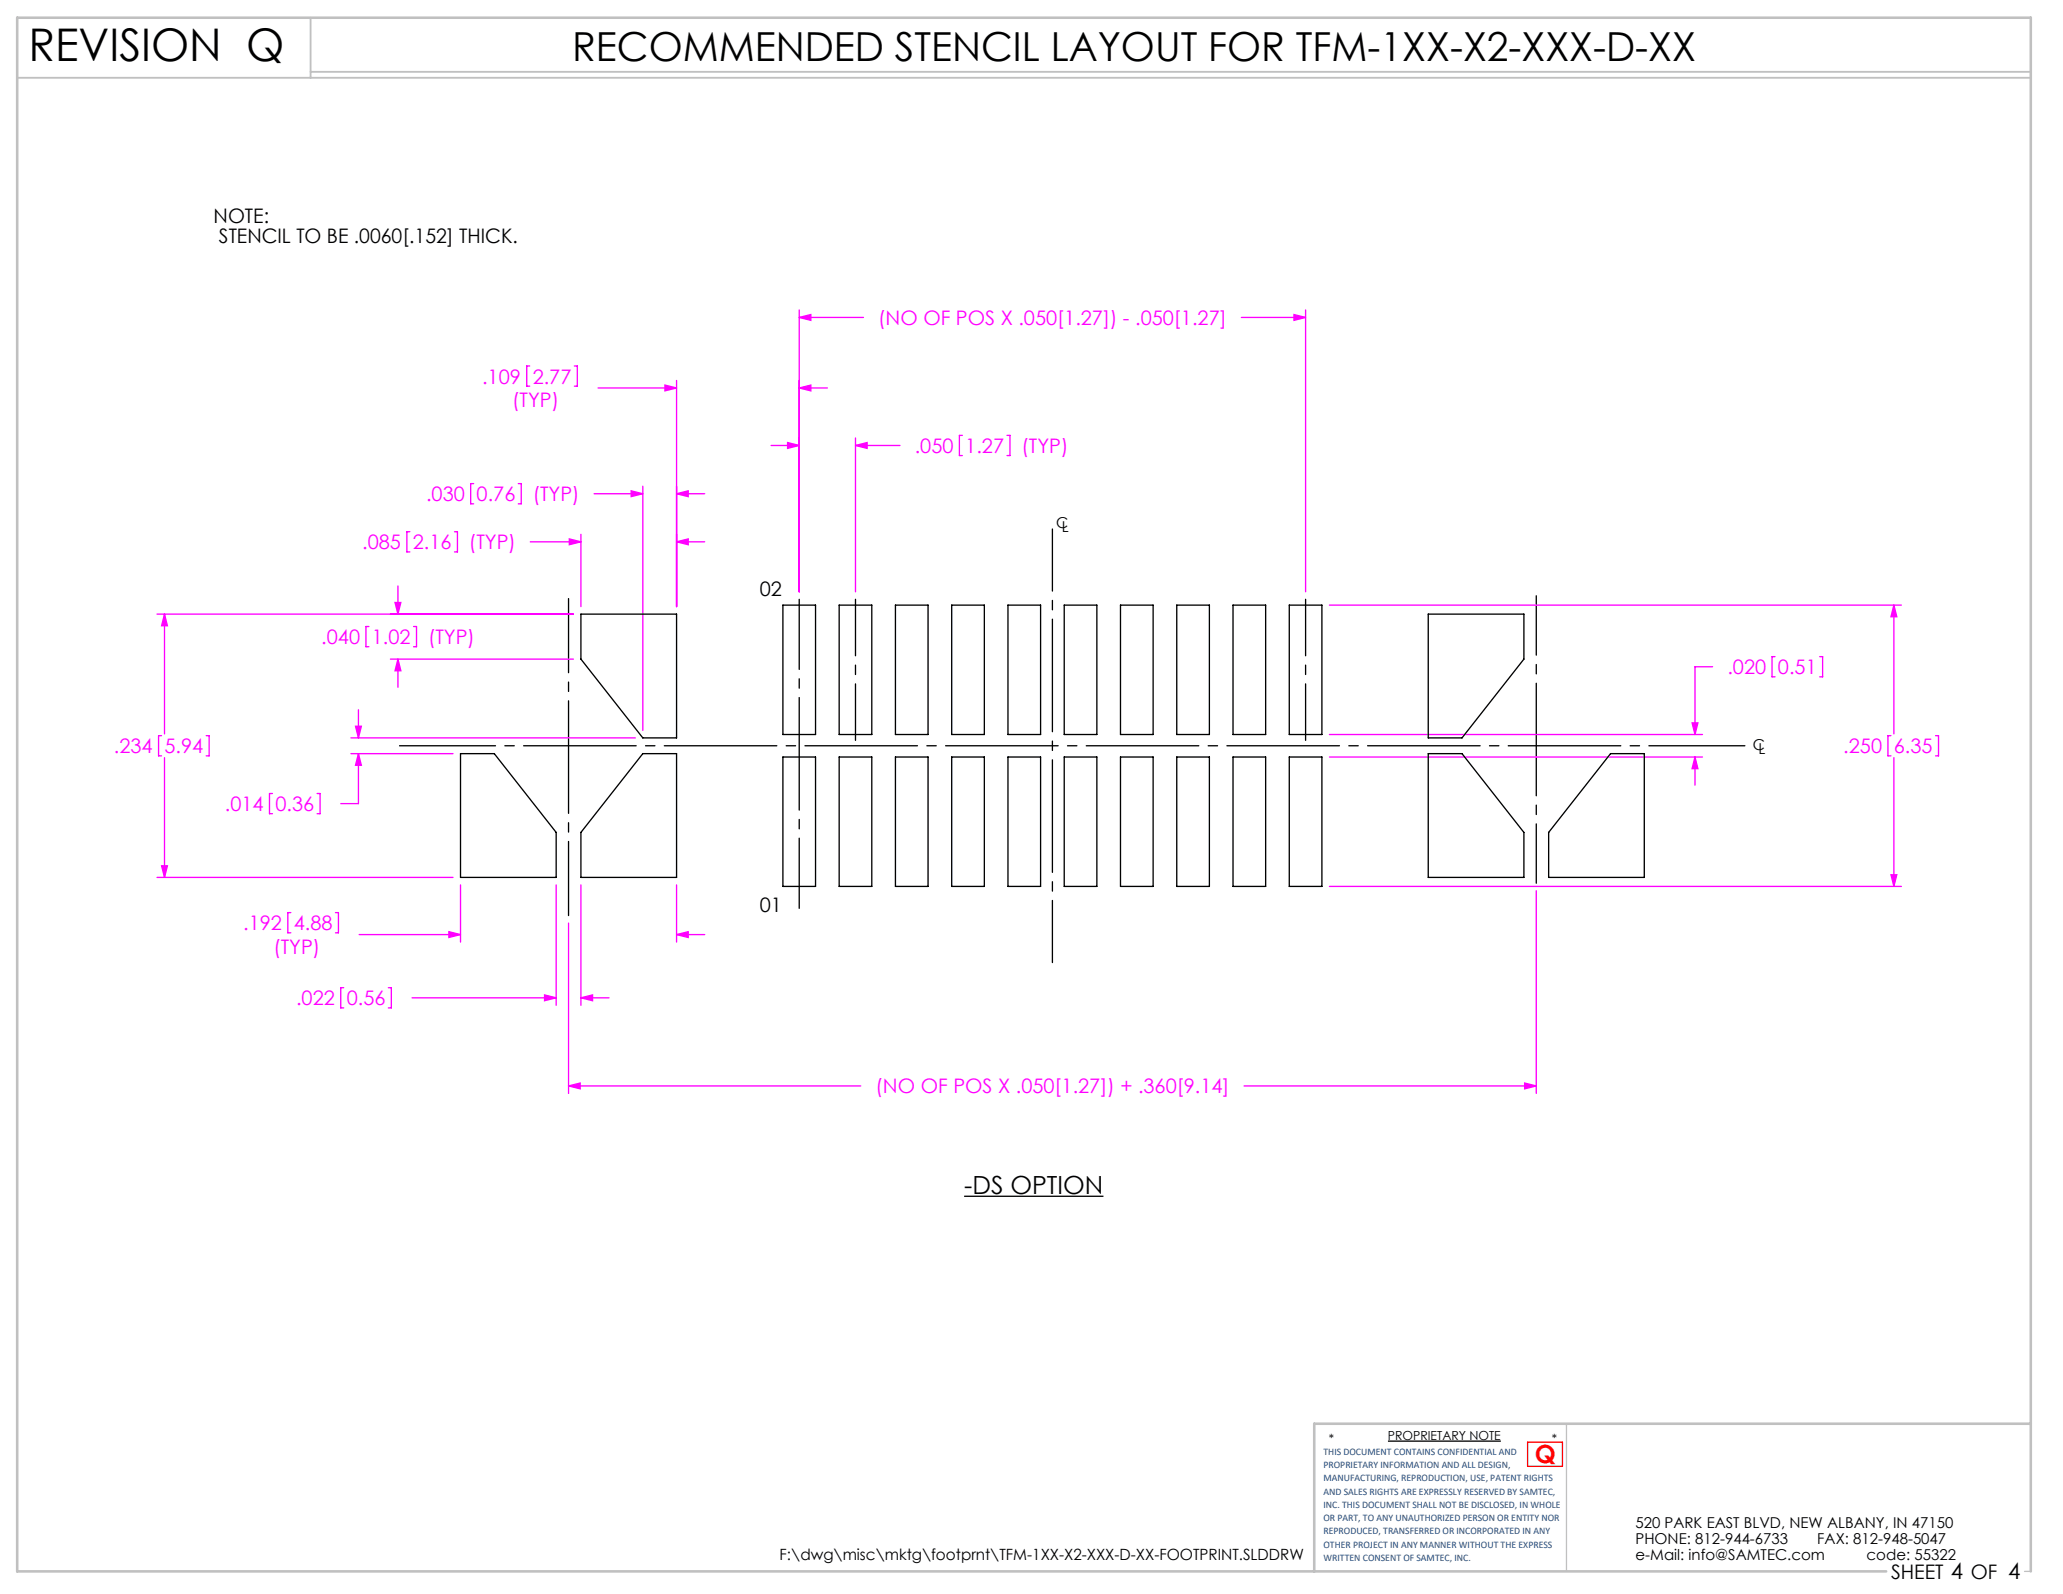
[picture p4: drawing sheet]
<svg xmlns="http://www.w3.org/2000/svg" width="279mm" height="216mm" viewBox="0 0 279 216" stroke-linecap="round" stroke-linejoin="round" font-family="sans-serif">
<path d="M130.6 162h18.8M188 195.2h15.3" fill="none" stroke="#000" stroke-width=".18"/>
<path d="M212.2 192.8v20M274.2 212.8h.8" fill="none" stroke="#c0c0c0" stroke-width=".18"/>
<path d="M2.3 10.5h272.7M42.1 2.4v8.1M42.1 9.7h232.9" fill="none" stroke="#c0c0c0" stroke-width=".25"/>
<path d="M275 192.8h-97v20M255.5 212.8h-253.2v-210.4h272.7v210.4" fill="none" stroke="#c0c0c0" stroke-width=".35"/>
<g fill="none" stroke="#f0f" stroke-width=".18">
<path d="M71.7 49.6h-.4v2.7h.4M77.8 49.6h.4v2.7h-.4M81 52.5h10.6M90.1 52.2l1.5 .3-1.5 .4zM91.6 51.5v30.7M106.7 59.9l1.5 .4-1.5 .4zM108.2 43l1.6-.4v.8zM108.2 52.5l1.6-.3v.7zM108.2 42v38.2M108.2 43h8.7M108.2 52.5h3.9M115.9 59.3v20.9"/>
<path d="M130.3 59h-.4v2.7h.4M136.4 59h.4v2.7h-.4M168.1 43h8.7M175.2 42.6l1.6 .4-1.6 .4zM176.8 42v38.2M53.9 79.4v3.8M55.5 72h-.4v2.8h.4M61.6 72h.4v2.8h-.4M64.1 65.5h-.4v2.7h.4M70.2 65.5h.4v2.7h-.4M71.8 73.4h6.9M77.1 73l1.6 .4-1.6 .4z"/>
<path d="M78.7 72.4v9.8M80.5 66.9h6.6M85.5 66.5l1.6 .4-1.6 .4zM87.1 65.9v33M91.6 73.4l1.6-.4v.8zM91.6 66.9l1.6-.4v.8zM91.6 73.4h3.8M91.6 66.9h3.8M104.4 60.3h3.8M115.9 60.3l1.5-.4v.8zM115.9 60.3h6M21.3 83.2h56.4"/>
<path d="M21.9 99.6h-.4v2.8h.4M22.3 83.2l.4 1.6h-.8zM22.3 83.2v16.2M27.9 99.6h.4v2.8h-.4M47.5 99.9h38.5M48.1 98.4h.8l-.4 1.5zM48.5 96.1v3.8M50 84.9h-.4v2.7h.4M52.9 89.3h24.8M53.5 81.6h.8l-.4 1.6zM53.9 89.3l.4 1.6h-.8zM53.9 89.3v3.8"/>
<path d="M56 84.9h.4v2.7h-.4M180 82h77.5M180 99.5h50.6M229.2 97.9h.8l-.4 1.6zM231.9 90.3h-2.3v9.2M240.4 88.9h-.4v2.8h.4M246.4 88.9h.4v2.8h-.4M256.1 99.6h-.4v2.8h.4M256.5 82l.4 1.5h-.8zM256.5 82v17.4M262.1 99.6h.4v2.8h-.4M21.3 118.8h40.1"/>
<path d="M21.9 117.3h.8l-.4 1.5zM22.3 102.6v16.2M36.9 107.5h-.4v2.7h.4M42.9 107.5h.4v2.7h-.4M47.5 102.1h13.9M48.5 102.1l.4 1.6h-.8zM48.5 102.1v6.7h-2.3M62.4 119.9v7.7M75.3 119.9v16.3M78.7 119.9v16.3M91.6 119.9v7.7M180 102.5h50.6"/>
<path d="M229.6 102.5l.4 1.6h-.8zM229.6 102.5v3.8M256.1 118.5h.8l-.4 1.6zM256.5 102.6v17.5M39.4 123.6h-.4v2.7h.4M45.4 123.6h.4v2.7h-.4M46.5 133.8h-.4v2.7h.4M48.6 126.6h13.8M52.6 133.8h.4v2.7h-.4M55.8 135.1h19.5M60.8 126.2l1.6 .4-1.6 .4zM73.7 134.8l1.6 .3-1.6 .4z"/>
<path d="M77 125v23.1M78.7 135.1l1.6-.3v.7zM78.7 135.1h3.8M91.6 126.6l1.6-.4v.8zM91.6 126.6h3.8M180 120.1h77.5M208.1 120.6v27.5M77 147.1l1.6-.4v.8zM77 147.1h39.6M168.5 147.1h39.6M206.5 146.7l1.6 .4-1.6 .4z"/>
</g>
<path d="M142.5 130.4v-58.8" fill="none" stroke="#000" stroke-width=".18" stroke-dasharray="15.2 1.3 1.3 1.3" stroke-dashoffset="6.8"/>
<path d="M54.1 101h182.2" fill="none" stroke="#000" stroke-width=".18" stroke-dasharray="15.2 1.3 1.3 1.3" stroke-dashoffset="2.2"/>
<path d="M108.2 123v-41.8" fill="none" stroke="#000" stroke-width=".18" stroke-dasharray="15.2 1.3 1.3 1.3" stroke-dashoffset="5.7"/>
<path d="M115.9 100.3v-19.1M176.8 100.3v-19.1" fill="none" stroke="#000" stroke-width=".18" stroke-dasharray="15.2 1.3 1.3 1.3" stroke-dashoffset="7.6"/>
<path d="M77 124v-42.9" fill="none" stroke="#000" stroke-width=".18" stroke-dasharray="15.2 1.3 1.3 1.3" stroke-dashoffset="5.2"/>
<path d="M208.1 119.6v-38.9" fill="none" stroke="#000" stroke-width=".18" stroke-dasharray="15.2 1.3 1.3 1.3" stroke-dashoffset="7.2"/>
<path d="M206.9 195.3h4.7v3.3h-4.7z" fill="none" stroke="#f00" stroke-width=".18"/>
<path d="M108.2 43l1.6-.4v.8zM175.2 42.6l1.6 .4-1.6 .4zM106.7 59.9l1.5 .4-1.5 .4zM115.9 60.3l1.5-.4v.8zM256.1 118.5h.8l-.4 1.6zM256.5 82l.4 1.5h-.8zM229.2 97.9h.8l-.4 1.6zM229.6 102.5l.4 1.6h-.8zM60.8 126.2l1.6 .4-1.6 .4zM91.6 126.6l1.6-.4v.8zM22.3 83.2l.4 1.6h-.8zM21.9 117.3h.8l-.4 1.5zM77.1 73l1.6 .4-1.6 .4zM91.6 73.4l1.6-.4v.8zM85.5 66.5l1.6 .4-1.6 .4zM91.6 66.9l1.6-.4v.8zM53.5 81.6h.8l-.4 1.6zM53.9 89.3l.4 1.6h-.8zM90.1 52.2l1.5 .3-1.5 .4zM108.2 52.5l1.6-.3v.7zM48.1 98.4h.8l-.4 1.5zM48.5 102.1l.4 1.6h-.8zM73.7 134.8l1.6 .3-1.6 .4zM78.7 135.1l1.6-.3v.7zM77 147.1l1.6-.4v.8zM206.5 146.7l1.6 .4-1.6 .4z" fill="#f0f"/>
<g fill="none" stroke="#000" stroke-width=".18">
<path d="M78.7 83.2h12.9v16.7h-4.5l-8.4-10.6zM106 82h4.5v17.5h-4.5zM113.7 82h4.4v17.5h-4.4zM121.3 82h4.4v17.5h-4.4zM128.9 82h4.4v17.5h-4.4zM136.5 82h4.4v17.5h-4.4zM144.1 82h4.5v17.5h-4.5zM151.8 82h4.4v17.5h-4.4zM159.4 82h4.4v17.5h-4.4zM167 82h4.4v17.5h-4.4zM174.6 82h4.4v17.5h-4.4zM193.4 83.2h13v6.1l-8.4 10.6h-4.6z"/>
<path d="M62.4 102.1h4.5l8.4 10.6v6.1h-12.9zM87.1 102.1h4.5v16.7h-12.9v-6.1zM106 102.5h4.5v17.6h-4.5zM113.7 102.5h4.4v17.6h-4.4zM121.3 102.5h4.4v17.6h-4.4zM128.9 102.5h4.4v17.6h-4.4zM136.5 102.5h4.4v17.6h-4.4zM144.1 102.5h4.5v17.6h-4.5zM151.8 102.5h4.4v17.6h-4.4zM159.4 102.5h4.4v17.6h-4.4zM167 102.5h4.4v17.6h-4.4zM174.6 102.5h4.4v17.6h-4.4z"/>
<path d="M193.4 102.1h4.6l8.4 10.6v6.1h-13zM218.1 102.1h4.6v16.7h-13v-6.1z"/>
</g>
<text font-size="6.1" x="3.8" y="8.2">REVISION Q</text>
<text font-size="5.4" x="77.5" y="8.2">RECOMMENDED STENCIL LAYOUT FOR TFM-1XX-X2-XXX-D-XX</text>
<text font-size="3.4" x="130.6" y="161.7">-DS OPTION</text>
<text font-size="3.4" fill="#f00" x="207.8" y="198.2">Q</text>
<g font-size="2.7">
<text x="28.9" y="30.2">NOTE:</text>
<text x="29.7" y="32.9">STENCIL TO BE .0060[.152] THICK.</text>
<text x="102.9" y="80.7">02</text>
<text x="102.9" y="123.6">01</text>
<text x="256.1" y="213.9">SHEET 4 OF 4</text>
</g>
<g font-size="2.7" fill="#f0f">
<text x="118.9" y="44">(NO OF POS X .050[1.27]) - .050[1.27]</text>
<text x="65.3" y="52">.109</text>
<text x="72.1" y="52">2.77</text>
<text x="69.4" y="55.2">(TYP)</text>
<text x="123.9" y="61.4">.050</text>
<text x="130.7" y="61.4">1.27</text>
<text x="138.3" y="61.4">(TYP)</text>
<text x="57.7" y="67.9">.030</text>
<text x="64.6" y="67.9">0.76</text>
<text x="72.2" y="67.9">(TYP)</text>
<text x="49.1" y="74.4">.085</text>
<text x="55.9" y="74.4">2.16</text>
<text x="63.5" y="74.4">(TYP)</text>
<text x="43.5" y="87.2">.040</text>
<text x="50.4" y="87.2">1.02</text>
<text x="58" y="87.2">(TYP)</text>
<text x="233.9" y="91.3">.020</text>
<text x="240.8" y="91.3">0.51</text>
<text x="15.4" y="102">.234</text>
<text x="22.3" y="102">5.94</text>
<text x="249.6" y="102">.250</text>
<text x="256.5" y="102">6.35</text>
<text x="30.5" y="109.9">.014</text>
<text x="37.3" y="109.9">0.36</text>
<text x="32.9" y="126">.192</text>
<text x="39.8" y="126">4.88</text>
<text x="37" y="129.2">(TYP)</text>
<text x="40.1" y="136.2">.022</text>
<text x="47" y="136.2">0.56</text>
<text x="118.6" y="148.1">(NO OF POS X .050[1.27]) + .360[9.14]</text>
</g>
<text font-size="2.1" x="105.6" y="211.3">F:\dwg\misc\mktg\footprnt\TFM-1XX-X2-XXX-D-XX-FOOTPRINT.SLDDRW</text>
<g font-size="2">
<text x="143.1" y="71.5">C</text>
<text x="143.8" y="72">L</text>
<text x="237.4" y="101.5">C</text>
<text x="238.1" y="102.1">L</text>
<text x="221.5" y="207">520 PARK EAST BLVD, NEW ALBANY, IN 47150</text>
<text x="221.5" y="209.2">PHONE: 812-944-6733</text>
<text x="246.1" y="209.2">FAX: 812-948-5047</text>
<text x="221.5" y="211.3">e-Mail: info@SAMTEC.com</text>
<text x="252.8" y="211.3">code: 55322</text>
</g>
<g font-size="1.7">
<text x="180" y="195.4">*</text>
<text x="188" y="195">PROPRIETARY NOTE</text>
<text x="210.2" y="195.4">*</text>
</g>
<g font-size="1.4" fill="#1f497d">
<text x="179.2" y="197">THIS DOCUMENT CONTAINS CONFIDENTIAL AND</text>
<text x="179.2" y="198.8">PROPRIETARY INFORMATION AND ALL DESIGN,</text>
<text x="179.2" y="200.6">MANUFACTURING, REPRODUCTION, USE, PATENT RIGHTS</text>
<text x="179.2" y="202.4">AND SALES RIGHTS ARE EXPRESSLY RESERVED BY SAMTEC,</text>
<text x="179.2" y="204.2">INC. THIS DOCUMENT SHALL NOT BE DISCLOSED, IN WHOLE</text>
<text x="179.2" y="206">OR PART, TO ANY UNAUTHORIZED PERSON OR ENTITY NOR</text>
<text x="179.2" y="207.8">REPRODUCED, TRANSFERRED OR INCORPORATED IN ANY</text>
<text x="179.2" y="209.6">OTHER PROJECT IN ANY MANNER WITHOUT THE EXPRESS</text>
<text x="179.2" y="211.4">WRITTEN CONSENT OF SAMTEC, INC.</text>
</g>
</svg>
